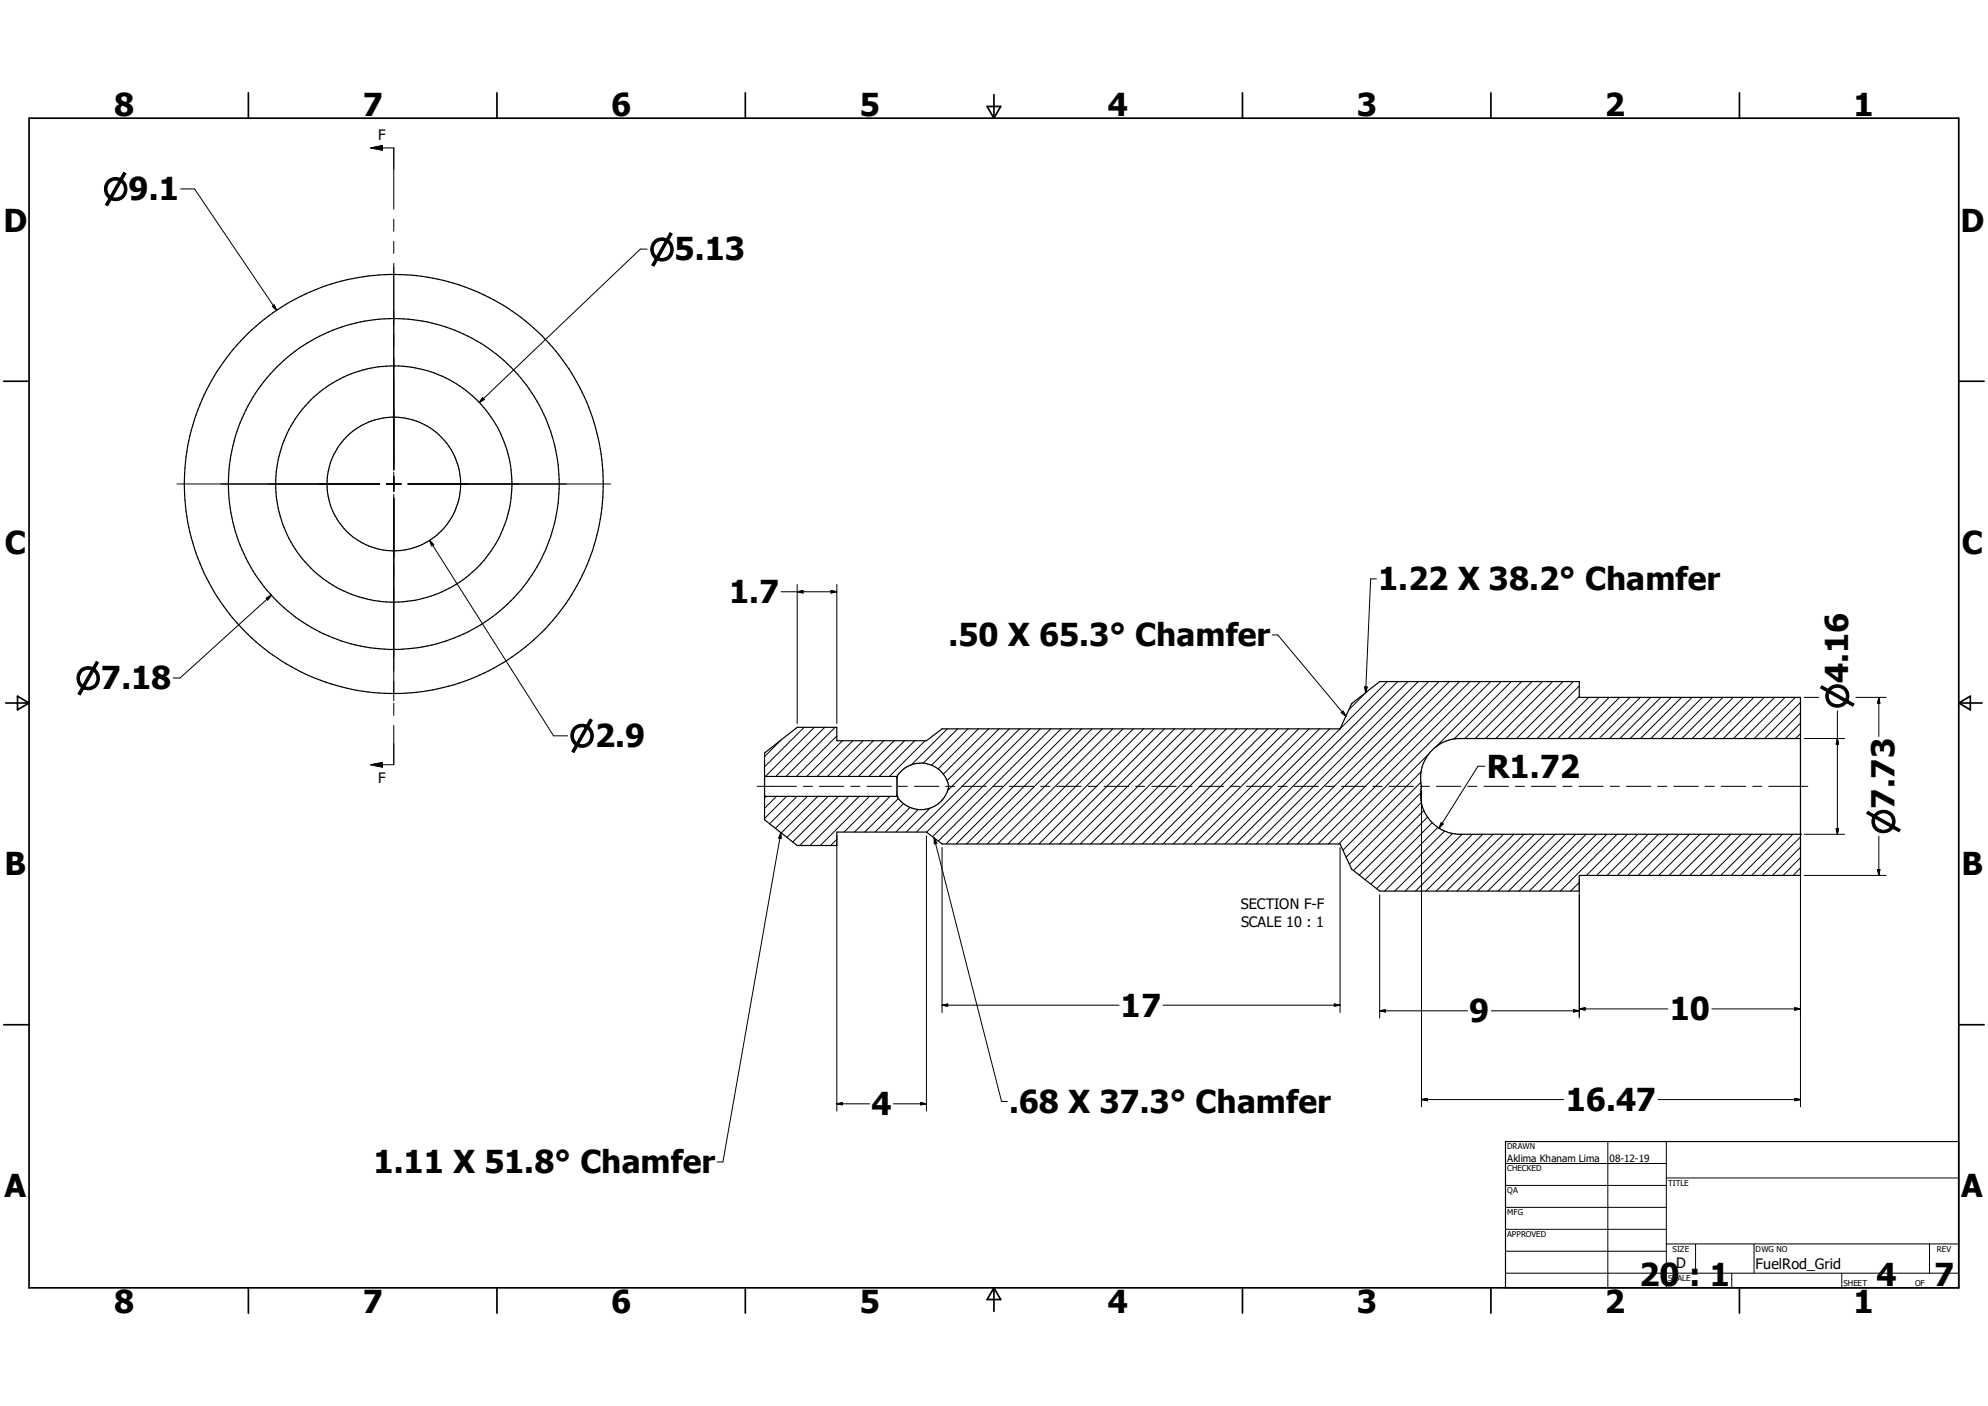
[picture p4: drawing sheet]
<svg xmlns="http://www.w3.org/2000/svg" width="297mm" height="210mm" viewBox="0 0 297 210" stroke-linecap="round" stroke-linejoin="round" font-family="sans-serif">
<g fill="none" stroke="#000" stroke-width=".15">
<path d="M27 28.2h2.1l12.2 18.2M55.4 22.1h3.4v9.1M55.4 22.1l1.7-.4v.7zM58.8 32.7v1.8M58.8 36v1.8M58.8 39.3v30.9M96.7 37.2h-1l-24.1 22.9M40.7 45.7l.3-.2 .3 .9zM72.1 59.4l.2 .3-.7 .4zM26.4 72.3h30.3M57.7 72.3h2.2M58.8 70.5v2.9"/>
<path d="M58.8 73.8v30.9M61 72.3h30.2M39.8 89.4l.7-.5-.5 .7zM40.5 88.9l-13.6 12.4h-1M64.2 80.7l18.5 29.2h2.1M64.2 80.7l.6 .7-.3 .1zM116.7 88.4h8.3M119.1 88.4l.9-.2v.4zM119.1 87.3v20.8M124.2 88.2l.8 .2-.8 .2zM125 87.3v20.8M190.1 94.8h.8l10.2 12.2"/>
<path d="M205.6 86.5h-.8l-.8 17M55.4 114.2l1.7-.3v.7zM58.8 105.1v1.8M58.8 108.4v5.8h-3.4M113.1 117.5h5.9M114.5 119l-.3 .2M116 119l-1.8 1.7M116.7 110.5l-2.5 2.5M117.5 119l-3.3 3.3M119.1 119l-4.1 4M120 117.5h1.4M120.1 108.6l-5.9 5.9"/>
<path d="M120.6 119l-4.7 4.7M121.7 108.6l-7.3 7.4M122.2 119l-5.5 5.4M122.4 117.5h3.7M123.2 108.6l-7.3 7.4M123.7 119l-6.1 6.1M124.8 108.6l-7.4 7.4M125 109.9l-6 6.1M125.3 119l-6.9 6.8M125.9 110.6l-5.4 5.4M126.8 119l-7.3 7.3M127.1 117.5h1.4"/>
<path d="M127.4 110.6l-5.3 5.4M128.3 119l-7.3 7.3M128.9 110.6l-5.3 5.4M129.5 117.5h3.7M129.9 119l-7.3 7.3M130.5 110.6l-5.4 5.4M131.4 119l-5.3 5.3M132 110.6l-5.3 5.4M133 119l-5.3 5.3M133.6 110.6l-5.4 5.4M134.2 117.5h1.4M134.2 119.3l-5 5"/>
<path d="M135.1 110.6l-5.3 5.4M136.6 117.5h3.7M136.7 110.6l-5.4 5.4M138.2 110.6l-5.3 5.4M141.3 117.5h1.4M141.5 108.9l-5.4 5.4M143.1 108.9l-5.2 5.1M143.7 117.5h3.6M144.6 108.9l-5.4 5.4M146.2 108.9l-6 6M147.7 108.9l-6.8 6.8M148.4 117.5h1.4"/>
<path d="M149.3 108.9l-7.8 7.7M150.8 117.5h3.6M150.8 108.9l-9.2 9.2M152.3 108.9l-15.4 15.4M153.9 108.9l-15.5 15.4M155.4 108.9l-16.1 16.1M155.5 117.5h1.3M157 108.9l-16.8 16.7M157.9 117.5h3.6M158.5 108.9l-17.2 17.2M160 108.9l-17.1 17.2M161.6 108.9l-17.2 17.2"/>
<path d="M162.6 117.5h1.3M163.1 108.9l-17.1 17.2M164.7 108.9l-17.2 17.2M165 117.5h3.6M166.2 108.9l-17.1 17.2M167.8 108.9l-17.2 17.2M169.3 108.9l-17.2 17.2M169.7 117.5h1.3M170.9 108.9l-17.2 17.2M172.1 117.5h3.6M172.4 108.9l-17.2 17.2M174 108.9l-17.2 17.2"/>
<path d="M175.5 108.9l-17.2 17.2M176.7 117.5h1.4M177 108.9l-17.2 17.2M178.6 108.9l-17.2 17.2M179.2 117.5h3.6M180.1 108.9l-17.2 17.2M181.7 108.9l-17.2 17.2M183.2 108.9l-17.2 17.2M183.8 117.5h1.4M184.8 108.9l-17.2 17.2M186.2 117.5h3.7M186.3 108.9l-17.2 17.2"/>
<path d="M187.9 108.9l-17.2 17.2M189.4 108.9l-17.2 17.2M190.9 108.9l-17.2 17.2M190.9 117.5h1.4M192.5 108.9l-17.2 17.2M193.3 117.5h3.7M194 108.9l-17.2 17.2M195.6 108.9l-17.2 17.2M197.1 108.9l-17.2 17.2M198 117.5h1.4M198.7 108.9l-17.2 17.2M200.4 106.4l.3-.2 .4 .8z"/>
<path d="M200.4 117.5h3.7M203.9 102.6h.3l-.2 .9zM204.2 103.3l-2.7 2.7M205.1 117.5h1.4M207.3 101.8l-24.3 24.3M207.5 117.5h3.7M208.8 101.8l-24.2 24.3M210.3 101.8l-24.2 24.3M211.9 101.8l-24.2 24.3M212.2 117.5h1.4M212.2 118.4l-10.6 10.7M212.3 116.9l-11.2 11.1"/>
<path d="M212.3 115.3l-11.7 11.7M212.4 119.9l-10.2 10.1M212.4 118v47.3M213.4 101.8l-24.2 24.3M213.5 112.6l-13.5 13.5M214.6 117.5h3.7M215 101.8l-24.3 24.3M216.5 101.8l-24.2 24.3M218.1 101.8l-24.3 24.3M219.3 117.5h1.4M219.6 101.8l-24.2 24.3M221.2 101.8l-24.3 24.3"/>
<path d="M221.7 117.5h3.7M221.9 114.5h-1.1l-5.8 9.2M222.7 101.8l-24.2 24.3M224.3 101.8l-9.9 9.9M225.8 101.8l-8.6 8.6M226.4 117.5h1.4M227.3 101.8l-8.4 8.5M228.8 117.5h3.6M228.9 101.8l-8.5 8.5M230.4 101.8l-8.5 8.5M232 101.8l-8.5 8.5M233.5 117.5h1.4"/>
<path d="M233.5 101.8l-8.5 8.5M235.1 101.8l-8.5 8.5M235.9 117.5h3.6M235.9 104l-6.3 6.3M235.9 102.5l-7.8 7.8M237.3 104.2l-6.1 6.1M238.9 104.2l-6.2 6.1M240.4 104.2l-6.1 6.1M240.6 117.5h1.3M242 104.2l-6.2 6.1M243 117.5h3.6M243.5 104.2l-6.1 6.1"/>
<path d="M245.1 104.2l-6.2 6.1M246.6 104.2l-6.1 6.1M247.7 117.5h1.3M248.1 104.2l-6.1 6.1M249.7 104.2l-6.2 6.1M250.1 117.5h3.6M251.2 104.2l-6.1 6.1M252.8 104.2l-6.2 6.1M254.3 104.2l-6.1 6.1M254.7 117.5h1.4M255.9 104.2l-6.2 6.1M257.2 117.5h3.6"/>
<path d="M257.4 104.2l-6.1 6.1M259 104.2l-6.2 6.1M260.5 104.2l-6.1 6.1M261.9 117.5h1.3M262 104.2l-6.1 6.1M263.6 104.2l-6.1 6.1M264.2 117.5h5.9M265.1 104.2l-6.1 6.1M266.7 104.2l-6.2 6.1M268.2 104.2l-6.1 6.1M269 109.6l-.7 .7M269 108l-2.3 2.3"/>
<path d="M269 106.5l-3.8 3.8M269 104.9l-5.4 5.4M269.6 110.3h6M269.6 104.2h2.1M274.5 106.2v18.4M274.5 110.3l.2 .9h-.4zM277.3 104.2h4.5M280.7 104.2v5.8M280.7 104.2l.2 .8h-.4zM116.7 124.4l-8.7 49.2h-.9M116.7 124.4v.9l-.3-.1zM125 125.4l-.9 .9"/>
<path d="M125 124.8v41.2M135 120l-4.3 4.3M136 120.6l-3.7 3.7M137.2 120.9l-3.4 3.4M138.4 124.8v41.2M139 120.7l-3.6 3.6M139.6 125.2l10 39.3h.9M139.6 125.2l.4 .8h-.4zM140.7 126.6v24.6M200.2 126.6v24.6M206.1 133.7v18.4M212.7 121.1l-9.6 9.6"/>
<path d="M213.3 122.1l-9.4 9.3M214 122.9l-9.2 9.2M214.8 123.6l-9.1 9.1M215.3 122.9l.3 .2-.6 .6zM215.8 124.1l-8.9 9M217 124.5l-8.6 8.6M218.4 124.6l-8.5 8.5M220 124.6l-8.5 8.5M221.5 124.6l-8.5 8.5M223.1 124.6l-8.5 8.5M224.6 124.6l-8.5 8.5M226.2 124.6l-8.5 8.5"/>
<path d="M227.7 124.6l-8.5 8.5M229.2 124.6l-8.4 8.5M230.8 124.6l-8.5 8.5M232.3 124.6l-8.5 8.5M233.9 124.6l-8.5 8.5M235.4 124.6l-8.5 8.5M235.9 131.8l-1.2 1.3M235.9 131.3v20.8M237 124.6l-8.5 8.5M238.5 124.6l-8.5 8.5M240.1 124.6l-8.5 8.5M241.6 124.6l-8.5 8.5"/>
<path d="M243.1 124.6l-6.1 6.2M244.7 124.6l-6.2 6.2M246.2 124.6l-6.1 6.2M247.8 124.6l-6.2 6.2M249.3 124.6l-6.1 6.2M250.9 124.6l-6.2 6.2M252.4 124.6l-6.1 6.2M254 124.6l-6.2 6.2M255.5 124.6l-6.1 6.2M257 124.6l-6.1 6.2M258.6 124.6l-6.1 6.2M260.1 124.6l-6.1 6.2"/>
<path d="M261.7 124.6l-6.2 6.2M263.2 124.6l-6.1 6.2M264.8 124.6l-6.2 6.2M266.3 124.6l-6.1 6.2M267.9 124.6l-6.2 6.2M269 129.6l-1.1 1.2M269 128.1l-2.6 2.7M269 126.5l-4.2 4.3M269 125l-5.7 5.8M269 125.2v40.1M269.6 124.6h6M269.6 130.8h12.2"/>
<path d="M274.3 123.8h.4l-.2 .8zM280.5 129.9h.4l-.2 .9zM280.7 124.9v5.9M140.7 150.1h26.5M140.7 150.1l.9-.1v.3zM173.8 150.1h26.4M199.3 150l.9 .1-.9 .2zM206.1 151h13.2M206.1 151l.9-.2v.4zM222.8 151h13.1M235.1 150.8l.8 .2-.8 .2zM235.9 150.7h13.3"/>
<path d="M235.9 150.7l.9-.2v.4zM255.8 150.7h13.2M268.1 150.5l.9 .2-.9 .2zM125 164.9h4.9M125 164.9l.9-.2v.3zM133.5 164.9h4.9M137.5 164.7l.9 .2-.9 .1zM212.4 164.2h21.2M212.4 164.2l.8-.1v.3zM224.9 173.8h24.1M224.9 177.1h24.1M240.2 170.5v21.9"/>
<path d="M247.7 164.2h21.3M249 176h43.6M249 170.5v21.9M268.1 164.1l.9 .1-.9 .2zM224.9 180.3h24.1M224.9 183.6h24.1M224.9 186.9h24.1M224.9 190.2h67.7M249 185.8h43.6M253.3 185.8v4.4M258.7 190.2v2.2M262.1 185.8v4.4"/>
<path d="M275.2 190.2v2.2M288.3 185.8v4.4"/>
</g>
<g fill="none" stroke="#000" stroke-width=".18">
<path d="M114.2 119h.1M114.2 119h19.8M114.2 112.5l4.9-3.9h5.9v2h13.4l2.3-1.7h59.5l1.7-3.8 4.2-3.3h29.8v2.4h33.1v26.6h-33.1v2.3h-29.8l-4.2-3.3-1.7-3.7h-59.5l-2.3-1.8h-13.4v2h-5.9l-4.9-3.8zM114.2 116h19.8M134 119h.1M134 116a4.2 4.2 0 0 1 4.3-2 4.2 4.2 0 0 1 3.4 3.5 4.2 4.2 0 0 1-3.3 3.4 4.2 4.2 0 0 1-4.4-1.9M134 116v3M269 110.3h-51.2a5.9 5.9 0 0 0-5.4 7.2 5.9 5.9 0 0 0 5.4 7.1h51.2M269 124.6h.1M224.9 170.5h67.7v21.9h-67.7z"/>
<circle cx="58.8" cy="72.3" r="17.6"/>
<circle cx="58.8" cy="72.3" r="31.3"/>
<circle cx="58.8" cy="72.3" r="24.7"/>
<circle cx="58.8" cy="72.3" r="10"/>
</g>
<g fill="none" stroke="#000" stroke-width=".25">
<path d="M4.3 17.7h288.3v174.7h-288.3zM37.1 13.9v3.8M74.2 13.9v3.8M111.4 13.9v3.8M147.5 15.9h2l-1 1.8zM148.5 14.1v3.6M185.6 13.9v3.8M222.7 13.9v3.8M259.9 13.9v3.8M.6 56.9h3.7M292.6 56.9h3.8M.9 105h3.4"/>
<path d="M2.6 104l1.7 1-1.7 1zM292.6 105h3.5M292.6 105l1.8-1v2zM.6 153.1h3.7M292.6 153.1h3.8M37.1 192.4v3.7M74.2 192.4v3.7M111.4 192.4v3.7M148.5 192.4v3.5M148.5 192.4l1 1.7h-2zM185.6 192.4v3.7M222.7 192.4v3.7"/>
<path d="M259.9 192.4v3.7"/>
</g>
<g fill="#000" stroke="#000" stroke-width=".15">
<path d="M55.4 22.1l1.7-.4v.7zM40.7 45.7l.3-.2 .3 .9zM72.1 59.4l.2 .3-.7 .4zM39.8 89.4l.7-.5-.5 .7zM64.2 80.7l.6 .7-.3 .1zM119.1 88.4l.9-.2v.4zM124.2 88.2l.8 .2-.8 .2zM55.4 114.2l1.7-.3v.7zM200.4 106.4l.3-.2 .4 .8zM203.9 102.6h.3l-.2 .9zM274.5 110.3l.2 .9h-.4zM280.7 104.2l.2 .8h-.4z"/>
<path d="M116.7 124.4v.9l-.3-.1zM139.6 125.2l.4 .8h-.4zM215.3 122.9l.3 .2-.6 .6zM274.3 123.8h.4l-.2 .8zM280.5 129.9h.4l-.2 .9zM140.7 150.1l.9-.1v.3zM199.3 150l.9 .1-.9 .2zM206.1 151l.9-.2v.4zM235.1 150.8l.8 .2-.8 .2zM235.9 150.7l.9-.2v.4zM268.1 150.5l.9 .2-.9 .2zM125 164.9l.9-.2v.3z"/>
<path d="M137.5 164.7l.9 .2-.9 .1zM212.4 164.2l.8-.1v.3zM268.1 164.1l.9 .1-.9 .2z"/>
</g>
<g font-size="4.7">
<text x="17.1" y="17.3">8</text>
<text x="54.2" y="17.3">7</text>
<text x="91.3" y="17.3">6</text>
<text x="128.4" y="17.3">5</text>
<text x="165.5" y="17.3">4</text>
<text x="202.7" y="17.3">3</text>
<text x="239.8" y="17.3">2</text>
<text x="276.9" y="17.3">1</text>
<text x=".5" y="34.7">D</text>
<text x="292.9" y="34.7">D</text>
<text x=".7" y="82.7">C</text>
<text x="293.1" y="82.7">C</text>
<text x="205.9" y="88.2">1.22 X 38.2° Chamfer</text>
<text x="108.9" y="90.1">1.7</text>
<text x="141.7" y="96.6">.50 X 65.3° Chamfer</text>
<text x="222.1" y="116.2">R1.72</text>
<text x=".7" y="130.7">B</text>
<text x="293.1" y="130.7">B</text>
<text x="167.4" y="151.8">17</text>
<text x="219.5" y="152.7">9</text>
<text x="249.5" y="152.4">10</text>
<text x="130.2" y="166.6">4</text>
<text x="150.7" y="166.2">.68 X 37.3° Chamfer</text>
<text x="233.9" y="165.9">16.47</text>
<text x=".7" y="178.8">A</text>
<text x="55.8" y="175.3">1.11 X 51.8° Chamfer</text>
<text x="293" y="178.8">A</text>
<text x="17.1" y="196.1">8</text>
<text x="54.2" y="196.1">7</text>
<text x="91.3" y="196.1">6</text>
<text x="128.4" y="196.1">5</text>
<text x="165.5" y="196.1">4</text>
<text x="202.7" y="196.1">3</text>
<text x="239.8" y="196.1">2</text>
<text x="244.9" y="192">20 : 1</text>
<text x="276.9" y="196.1">1</text>
<text x="280.3" y="192.1">4</text>
<text x="289" y="192.1">7</text>
</g>
<g font-size="4.5">
<text x="15.4" y="29.9">n9.1</text>
<text x="97" y="38.9">n5.13</text>
<text x="11.3" y="103">n7.18</text>
<text x="276.1" y="105.9" transform="rotate(-90 276.1 105.9)">n4.16</text>
<text x="85" y="111.5">n2.9</text>
<text x="283" y="124.6" transform="rotate(-90 283 124.6)">n7.73</text>
</g>
<g font-size="2.1">
<text x="56.5" y="20.9">F</text>
<text x="56.5" y="117">F</text>
<text x="185.4" y="135.8">SECTION F-F</text>
<text x="185.4" y="138.4">SCALE 10 : 1</text>
<text x="250.4" y="189.4">D</text>
<text x="262.3" y="189.6">FuelRod_Grid</text>
</g>
<g font-size="1.5">
<text x="225.2" y="173.5">Aklima Khanam Lima</text>
<text x="240.5" y="173.5">08-12-19</text>
</g>
<g font-size="1.2">
<text x="225.2" y="171.7">DRAWN</text>
<text x="225.2" y="174.9">CHECKED</text>
<text x="225.2" y="178.2">QA</text>
<text x="249.2" y="177.1">TITLE</text>
<text x="225.2" y="181.5">MFG</text>
<text x="225.2" y="184.8">APPROVED</text>
<text x="249.2" y="191.3">SCALE</text>
<text x="249.9" y="186.9">SIZE</text>
<text x="262.3" y="186.9">DWG NO</text>
<text x="289.3" y="186.9">REV</text>
<text x="275.4" y="192.1">SHEET</text>
<text x="286.1" y="192.1">OF</text>
</g>
</svg>
